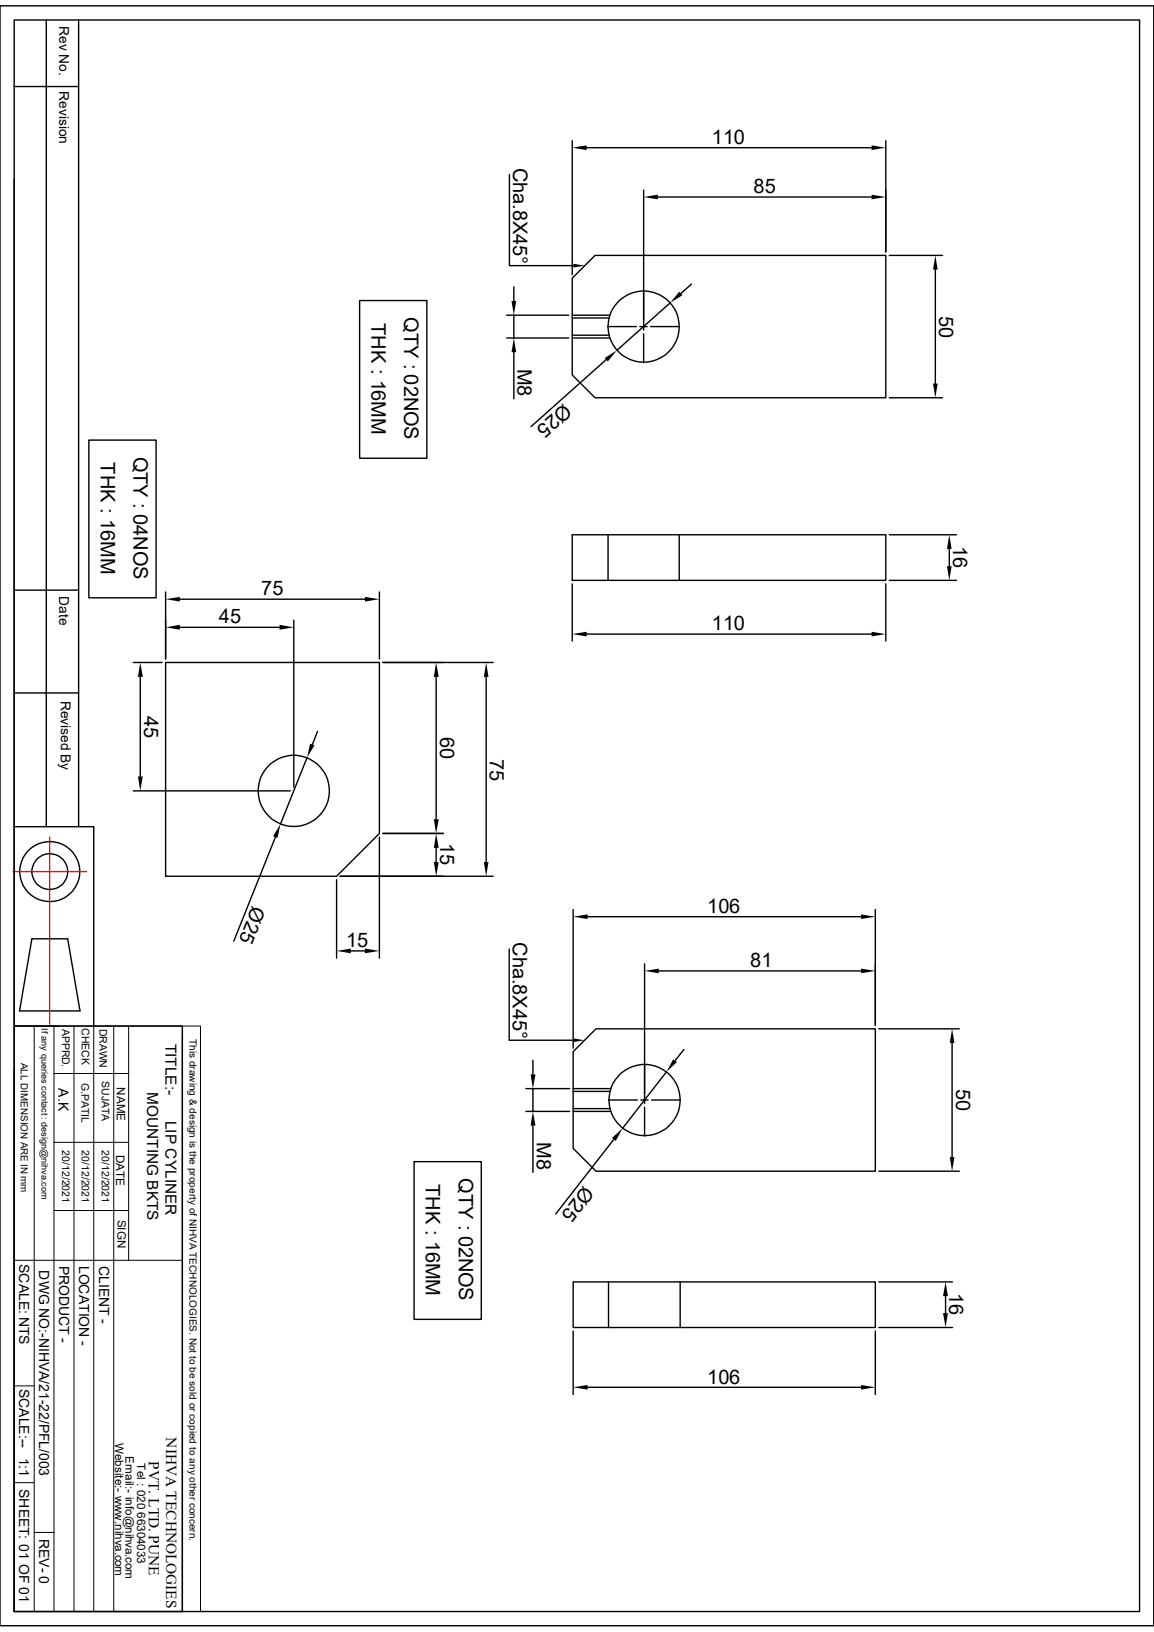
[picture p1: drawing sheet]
<svg xmlns="http://www.w3.org/2000/svg" width="210mm" height="297mm" viewBox="0 0 210 297" stroke-linecap="round" stroke-linejoin="round" font-family="sans-serif">
<g fill="none" stroke="#000" stroke-width=".25">
<path d="M0 1.1h210v294.8h-210zM2.6 3.6h204.8v289.7h-204.8zM2.6 15.7h11.7M8.4 3.6v146.9M14.3 3.6v146.9M2.6 32.6v117.9h14.5v36.2M92.7 31.7v16.6h11.7M104.1 25.6v24.4M106.8 26.9h51.8M117.1 34.6v25.5M119.7 35.9h38.9M161.2 25.6v20.2"/>
<path d="M65.4 54.7h12.3v28.7h-12.3zM92.2 57.4h11.3M93.5 52.2v2.6M93.5 57.4v4.1M104.1 57.4h6.9M104.1 57.9h6.7M108.3 46.5h52.9v25.9h-52.9l-4.2-4.2v-17.6zM110.6 59.4h5.2M116.5 59.4h1.3M118.4 59.4h5.3M122 55.1l-9.7 8.7M125.9 51.7l-2 1.7"/>
<path d="M161.8 46.5h9.7M170.2 49.1v20.7M92.2 61.5h11.3M93.5 64.1v8.5M104.1 61.5h6.9M104.1 61h6.7M110.3 65.4l-13.7 12.2M117.1 60.7v5.3M161.8 72.4h9.7M16.2 80.1h12.2v28.7h-12.2zM104.1 97.3h57.1v8.3h-57.1zM110.7 97.3v8.3"/>
<path d="M123.6 97.3v8.3M161.8 97.3h12.3M172.8 99.9v3.1M2.6 107.4h11.7M30.1 107.7v12.2M32.7 109.1h33.7M32.7 114.2h18.2M53.5 112.9v30.4M69 107.7v12.2M104.1 106.3v10.4M106.8 115.4h51.8M161.2 106.3v10.4"/>
<path d="M161.8 105.6h12.3M2.6 126.1h11.7M24.3 120.6h5.2M25.5 123.2v18.1M30.1 120.6h38.9v31.1l-7.7 7.8h-31.2zM55.9 137.9l-4.8 12M57.8 133.1l-.9 2.4M69.7 120.6h20M79.4 123.2v25.9M88.5 123.2v33.7M2.6 150.5v36.2M24.3 143.9h28.5"/>
<path d="M50.1 152.4l-7.6 18.9M61.9 159.5h27.8M69 152.4v22M69.7 151.7h11M79.4 154.3v2.6M5.8 170.9h6.5l2.3 13.1h-11zM61.3 160.1v14.3M63.8 173.1h2.6M92.7 172.7v16.6h11.6M104.3 165.5v25.3M106.9 166.8h49.8M117.3 175.4v25.4"/>
<path d="M119.9 176.7h36.8M159.3 165.5v21.1M2.6 186.7h30.6v106.6h-30.6zM2.6 194.8v98.5M95.7 198.1h8M97 193v2.5M97 198.1v4.2M104.3 191.4l4.2-4.2h50.8v25.9h-50.8l-4.2-4.1zM104.3 198.1h6.9M104.3 198.6h6.7M121.3 195.1l-8 10.2M124.5 191l-1.6 2"/>
<path d="M159.9 187.2h14.7M173.3 189.8v20.8M75.4 211.4h12.2v28.7h-12.2zM95.7 202.3h8M97 204.9v8.5M104.3 202.3h6.9M104.3 201.8h6.7M110.7 200.2h5.3M111.7 207.3l-10.6 13.6M116.6 200.2h1.3M117.3 201.5v5.3M118.6 200.2h5.2"/>
<path d="M159.9 213.1h14.7M104.3 233.3h55v8.3h-55zM110.7 233.3v8.3M123.8 233.3v8.3M159.9 233.3h13.5M172.1 235.9v3.1M104.3 242.2v11.6M106.9 252.5h49.8M159.3 242.2v11.6M159.9 241.6h13.5"/>
<circle cx="117.2" cy="59.4" r="6.5"/>
<circle cx="9.1" cy="158.6" r="5.5"/>
<circle cx="9.1" cy="158.6" r="3.3"/>
<circle cx="53.5" cy="143.9" r="6.5"/>
<circle cx="117.3" cy="200.2" r="6.5"/>
</g>
<g fill="none" stroke="#000" stroke-width=".18">
<path d="M2.6 186.7h30.6M6.2 186.7v106.6M9.8 195.4h13.6M9.8 186.7v106.6M13.5 186.7v106.6M17.1 186.7v106.6M20.7 186.7v106.6M23.4 186.7v42.7M33.2 186.7h3.3v106.6h-3.3zM33.2 188.6v104.7M9.8 207.9h13.6M2.6 229.4h30.6"/>
<path d="M9.8 220.3h13.6M2.6 252.2h3.6M2.6 269.8h3.6M6.2 278.9h3.6"/>
</g>
<g fill="none" stroke="#f00" stroke-width=".25">
<path d="M2.4 158.6h.8M3.3 158.6h.1M3.6 158.6h.6M4.3 158.6h.1M4.6 158.6h.6M5.4 158.6h.1M5.6 158.6h.7M6.4 158.6h.1M6.6 158.6h.7M7.5 158.6h.1M7.7 158.6h.6M8.5 158.6h.1"/>
<path d="M8.7 158.6h.7M9.1 152.4v.7M9.1 153.2v.2M9.1 153.5v.6M9.1 154.3v.1M9.1 154.5v.7M9.1 155.3v.1M9.1 155.6v.6M9.1 156.3v.2M9.1 156.6v.7M9.1 157.4v.1M9.1 157.6v.7"/>
<path d="M9.1 158.4v.1M9.1 158.7v.6M9.1 159.5v.1M9.1 159.7v.7M9.5 158.6h.2M9.8 158.6h.6M10.5 158.6h.2M10.8 158.6h.7M11.6 158.6h.1M11.9 158.6h.6M12.6 158.6h.1M12.9 158.6h.6"/>
<path d="M13.7 158.6h.1M13.9 158.6h.7M14.7 158.6h.1M14.9 158.6h.8M9.1 160.5v.1M9.1 160.7v.7M9.1 161.5v.2M9.1 161.8v.6M9.1 162.6v.1M9.1 162.8v.7M9.1 163.6v.1M9.1 163.9v.6"/>
<path d="M9.1 164.6v.2M9.1 164.9v.7M9.1 165.7v.1M9.1 165.9v.7M9.1 166.7v.1M9.1 167v.6M9.1 167.8v.1M9.1 168v.7M9.1 168.8v.1M9.1 169v.7M9.1 169.8v.2M9.1 170.1v.6"/>
<path d="M9.1 170.9v.1M9.1 171.1v.7M9.1 171.9v.1M9.1 172.2v.6M9.1 172.9v.2M9.1 173.2v.7M9.1 174v.1M9.1 174.2v.7M9.1 175v.1M9.1 175.3v.6M9.1 176.1v.1M9.1 176.3v.7"/>
<path d="M9.1 177.1v.1M9.1 177.3v.7M9.1 178.1v.2M9.1 178.4v.6M9.1 179.2v.1M9.1 179.4v.7M9.1 180.2v.1M9.1 180.5v.6M9.1 181.2v.2M9.1 181.5v.7M9.1 182.3v.1M9.1 182.5v.7"/>
<path d="M9.1 183.3v.1M9.1 183.6v.6M9.1 184.4v.1M9.1 184.6v.7M9.1 185.4v.1M9.1 185.6v.8"/>
</g>
<g fill="#000">
<path d="M104.1 26.9l2.7-.4v.8zM117.1 35.9l2.6-.5v.9zM158.6 26.5l2.6 .4-2.6 .4zM158.6 35.4l2.6 .5-2.6 .4zM93.1 54.8h.8l-.4 2.6zM104.4 48l2 .3-2 .4zM123.6 53.1l.6 .6-2.2 1.4zM170.2 46.5l.4 2.6h-.8zM93.5 61.5l.4 2.6h-.8zM110.1 65.2l2.2-1.4-1.7 2zM169.8 69.8h.8l-.4 2.6zM172.8 97.3l.4 2.6h-.9z"/>
<path d="M30.1 109.1l2.6-.5v.9zM30.1 114.2l2.6-.5v.9zM50.9 113.7l2.6 .5-2.6 .4zM66.4 108.6l2.6 .5-2.6 .4zM104.1 115.4l2.7-.4v.8zM158.6 115l2.6 .4-2.6 .4zM172.3 103h.9l-.4 2.6zM25.5 120.6l.5 2.6h-.9zM56.4 135.3l.8 .3-1.3 2.3zM79.4 120.6l.4 2.6h-.8zM88.5 120.6l.4 2.6h-.8zM25.1 141.3h.9l-.5 2.6z"/>
<path d="M51.1 149.9l-.6 2.6-.8-.3zM79 149.1h.8l-.4 2.6zM79.4 151.7l.4 2.6h-.8zM79 156.9h.8l-.4 2.6zM88.1 156.9h.8l-.4 2.6zM61.3 173.1l2.5-.5v.9zM66.4 172.6l2.6 .5-2.6 .4zM104.3 166.8l2.6-.4v.9zM117.3 176.7l2.6-.4v.8zM156.7 176.3l2.6 .4-2.6 .4zM156.7 166.4l2.6 .4-2.6 .5zM96.6 195.5h.9l-.5 2.6z"/>
<path d="M104.3 189l2.1 .3-2.1 .4zM122.5 192.8l.7 .5-1.9 1.8zM173.3 187.2l.4 2.6h-.9zM97 202.3l.5 2.6h-.9zM111.4 207.1l1.9-1.8-1.2 2.3zM172.8 210.6h.9l-.4 2.5zM172.1 233.3l.4 2.6h-.9zM171.6 239h.9l-.4 2.6zM104.3 252.5l2.6-.4v.8zM156.7 252.1l2.6 .4-2.6 .4z"/>
</g>
<g font-size="3.6">
<text x="129.5" y="26.2">110</text>
<text x="93.4" y="30.5" transform="rotate(90 93.4 30.5)">Cha.8X45°</text>
<text x="137.2" y="35.2">85</text>
<text x="67.6" y="58.8" transform="rotate(90 67.6 58.8)">THK : 16MM</text>
<text x="73.6" y="57.7" transform="rotate(90 73.6 57.7)">QTY : 02NOS</text>
<text x="170.9" y="57.4" transform="rotate(90 170.9 57.4)">50</text>
<text x="94.2" y="67.1" transform="rotate(90 94.2 67.1)">M8</text>
<text x="102.6" y="73.3" transform="rotate(138 102.6 73.3)">Ø25</text>
<text x="24.3" y="83.1" transform="rotate(90 24.3 83.1)">QTY : 04NOS</text>
<text x="18.3" y="84.2" transform="rotate(90 18.3 84.2)">THK : 16MM</text>
<text x="173.4" y="99.3" transform="rotate(90 173.4 99.3)">16</text>
<text x="39.8" y="113.5">45</text>
<text x="47.5" y="108.4">75</text>
<text x="129.5" y="114.7">110</text>
<text x="26.2" y="130.3" transform="rotate(90 26.2 130.3)">45</text>
<text x="80.1" y="134.2" transform="rotate(90 80.1 134.2)">60</text>
<text x="89.2" y="138.2" transform="rotate(90 89.2 138.2)">75</text>
<text x="80.1" y="153.5" transform="rotate(90 80.1 153.5)">15</text>
<text x="46" y="164.7" transform="rotate(112 46 164.7)">Ø25</text>
<text x="128.7" y="166.2">106</text>
<text x="63" y="172.4">15</text>
<text x="93.3" y="171.5" transform="rotate(90 93.3 171.5)">Cha.8X45°</text>
<text x="136.5" y="176">81</text>
<text x="174" y="198.2" transform="rotate(90 174 198.2)">50</text>
<text x="97.7" y="207.9" transform="rotate(90 97.7 207.9)">M8</text>
<text x="77.5" y="215.5" transform="rotate(90 77.5 215.5)">THK : 16MM</text>
<text x="83.5" y="214.4" transform="rotate(90 83.5 214.4)">QTY : 02NOS</text>
<text x="106.3" y="215.6" transform="rotate(128 106.3 215.6)">Ø25</text>
<text x="172.8" y="235.3" transform="rotate(90 172.8 235.3)">16</text>
<text x="128.7" y="251.8">106</text>
</g>
<g font-size="2.8">
<text x="30.1" y="190" transform="rotate(90 30.1 190)">TITLE:-</text>
<text x="26.8" y="198.7" transform="rotate(90 26.8 198.7)">MOUNTING BKTS</text>
<text x="30.1" y="203.9" transform="rotate(90 30.1 203.9)">LIP CYLINER</text>
<text x="30.3" y="261.6" transform="rotate(90 30.3 261.6)">NIHVA TECHNOLOGIES</text>
<text x="27.1" y="265.9" transform="rotate(90 27.1 265.9)">PVT. LTD. PUNE</text>
</g>
<g font-size="2.5">
<text x="10.8" y="4.7" transform="rotate(90 10.8 4.7)">Rev No.</text>
<text x="10.8" y="16.6" transform="rotate(90 10.8 16.6)">Revision</text>
<text x="10.8" y="108.5" transform="rotate(90 10.8 108.5)">Date</text>
<text x="11" y="127.5" transform="rotate(90 11 127.5)">Revised By</text>
<text x="10.7" y="198.1" transform="rotate(90 10.7 198.1)">A.K</text>
<text x="3.5" y="230" transform="rotate(90 3.5 230)">SCALE: NTS</text>
<text x="7.2" y="231.2" transform="rotate(90 7.2 231.2)">DWG NO:-NIHVA/21-22/PFL/003</text>
<text x="10.8" y="230.3" transform="rotate(90 10.8 230.3)">PRODUCT -</text>
<text x="14.4" y="230.3" transform="rotate(90 14.4 230.3)">LOCATION -</text>
<text x="18" y="230.4" transform="rotate(90 18 230.4)">CLIENT -</text>
<text x="3.5" y="252.7" transform="rotate(90 3.5 252.7)">SCALE:--</text>
<text x="3.5" y="265.3" transform="rotate(90 3.5 265.3)">1:1</text>
<text x="3.5" y="271" transform="rotate(90 3.5 271)">SHEET: 01 OF 01</text>
<text x="7.2" y="280" transform="rotate(90 7.2 280)">REV- 0</text>
</g>
<g font-size="2.1">
<text x="21.3" y="197.9" transform="rotate(90 21.3 197.9)">NAME</text>
<text x="21.1" y="210.1" transform="rotate(90 21.1 210.1)">DATE</text>
<text x="21.4" y="222" transform="rotate(90 21.4 222)">SIGN</text>
<text x="21" y="262.6" transform="rotate(90 21 262.6)">Website:- www.nihva.com</text>
<text x="22.9" y="265" transform="rotate(90 22.9 265)">Email:- info@nihva.com</text>
<text x="25" y="266.3" transform="rotate(90 25 266.3)">Tel : 020 66304033</text>
</g>
<g font-size="1.9">
<text x="11.3" y="187.2" transform="rotate(90 11.3 187.2)">APPRD.</text>
<text x="14.9" y="187.1" transform="rotate(90 14.9 187.1)">CHECK</text>
<text x="18.1" y="187.2" transform="rotate(90 18.1 187.2)">DRAWN</text>
<text x="14.8" y="197.1" transform="rotate(90 14.8 197.1)">G.PATIL</text>
<text x="18.5" y="196.8" transform="rotate(90 18.5 196.8)">SUJATA</text>
<text x="11.3" y="209.3" transform="rotate(90 11.3 209.3)">20/12/2021</text>
<text x="14.9" y="209.3" transform="rotate(90 14.9 209.3)">20/12/2021</text>
<text x="18.5" y="209.3" transform="rotate(90 18.5 209.3)">20/12/2021</text>
</g>
<g font-size="1.8">
<text x="34.5" y="189.1" transform="rotate(90 34.5 189.1)">This drawing &amp; design is the property of NIHVA TECHNOLOGIES. Not to be sold or copied to any other concern.</text>
<text x="3.8" y="193.4" transform="rotate(90 3.8 193.4)">ALL DIMENSION ARE IN mm</text>
</g>
<text font-size="1.7" x="7.5" y="187.2" transform="rotate(90 7.5 187.2)">If any queries contact : design@nihva.com</text>
</svg>
